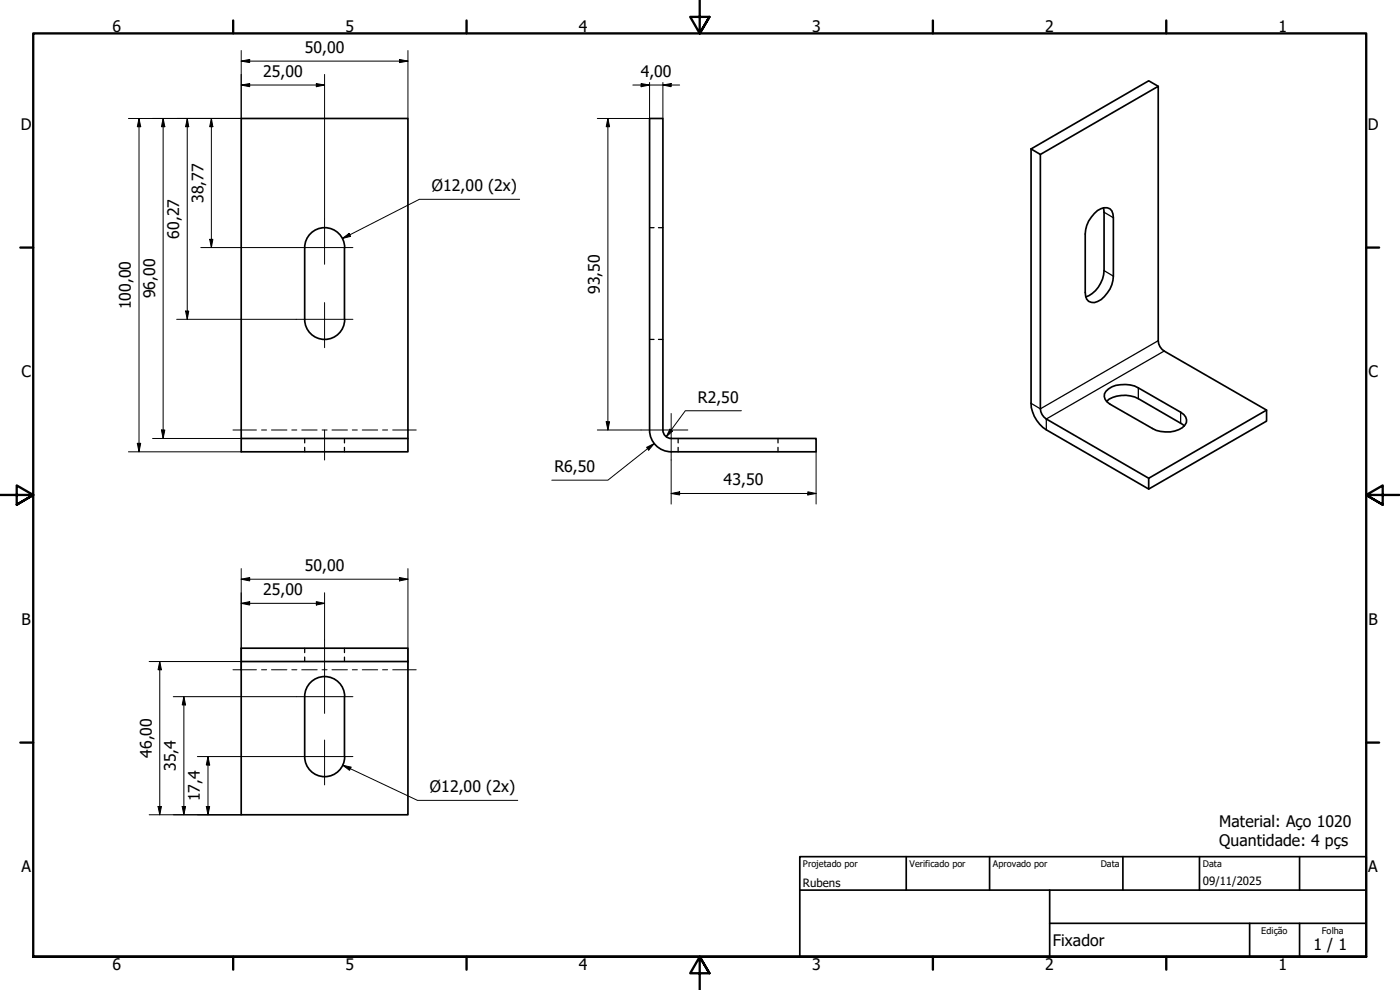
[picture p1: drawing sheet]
<svg xmlns="http://www.w3.org/2000/svg" width="420mm" height="297mm" viewBox="0 0 420 297" stroke-linecap="round" stroke-linejoin="round" font-family="sans-serif">
<!-- layer: Oculto (ISO) -->
<g fill="none" stroke="#000" stroke-width=".38">
<path d="M194.9 68.3h1.4M197.6 68.3h1.3M194.9 101.8h1.4M197.6 101.8h1.3M91.4 131.6v1.3M91.4 134.2v1.4M103.4 131.6v1.3M103.4 134.2v1.4M203.5 131.6v1.3M203.5 134.2v1.4M233.5 131.6v1.3M233.5 134.2v1.4"/>
<path d="M91.4 194.5v1.3M91.4 197.2v1.3M103.4 194.5v1.3M103.4 197.2v1.3"/>
</g>
<g fill="none" stroke="#000" stroke-width=".51">
<path d="M194.9 35.5h4v93.5a2.51 2.51 0 0 0 2.5 2.6h43.5v4h-43.4a6.5 6.5 0 0 1-6.6-6.6zM347.6 25.9l-2.9-1.7-35.3 20.5M309.4 44.7v76.3a9.8 9.8 0 0 0 4.6 8l30.7 17.7 35.4-20.3v-3.4l-30.7-17.7a3.9 3.9 0 0 1-1.8-3.1v-76.3l-35.4 20.4M309.4 44.7l2.8 1.6v76.4a3.9 3.9 0 0 0 1.8 3l30.7 17.8M103.4 74.3v21.5M103.4 74.3a6 6 0 0 0-6-6 6 6 0 0 0-6 6v21.5a6 6 0 0 0 6 6 6 6 0 0 0 6-6M328.4 64.1a4.1 4.1 0 0 1 4.7-1.4l.6 .6 .4 2v17.6a8.9 8.9 0 0 1-4.7 7.6 2.48 2.48 0 0 1-2.8-.2 2.48 2.48 0 0 1-.9-2.6v-17.5a8.9 8.9 0 0 1 2.7-6.1zM331.2 62.3l.1 1.4v17.5a8.8 8.8 0 0 1-5.4 7.9M331.9 117.4a8.1 8.1 0 0 1 8.6-1.6l13.8 7.9a2.55 2.55 0 0 1 1.8 2.1 2.55 2.55 0 0 1-1.3 2.5 8.9 8.9 0 0 1-8.9 .3l-12.8-7.3a2.61 2.61 0 0 1-1.2-3.9zM72.4 131.6v-96.1h50v100.1h-50v-4h50M332.1 120.4a8.9 8.9 0 0 1 9.5-.8l12.7 7.4 1.1 .8M380.1 123l-35.4 20.5v3.2"/>
<path d="M72.4 198.5h50v46h-50v-50h50v4M103.4 209v18M103.4 209a6 6 0 0 0-6-6 6 6 0 0 0-6 6v18a6 6 0 0 0 6 6 6 6 0 0 0 6-6"/>
</g>
<path d="M331.3 63.7l2.8 1.6M331.3 81.2l2.8 1.7M341.6 116.4v3.2M347.6 102.2l-35.4 20.5-2.8-1.7M349.4 105.3l-35.4 20.4v3.3M354.3 123.7v3.3" fill="none" stroke="#000" stroke-width=".38"/>
<!-- layer: Borda (ISO) -->
<g fill="none" stroke="#000" stroke-width=".7">
<path d="M70 6.1v3.9M140 6.1v3.9M210 0v10l-2.9-4.9h5.8l-2.9 4.9 2.9-4.9M280 6.1v3.9M350 6.1v3.9M6.1 74.3h3.9M410 74.3h3.9M0 148.5h10l-5-2.8v5.7l5-2.9-5 2.9M420 148.5h-10l5-2.8v5.7l-5-2.9 5 2.9M6.1 222.8h3.9M410 222.8h3.9M10 287.1v-277.1h400v277.1h-400h400"/>
<path d="M70 287.1v3.8M140 287.1v3.8M212.9 292l-2.9-4.9 2.9 4.9h-5.8l2.9-4.9v9.9M280 287.1v3.8M350 287.1v3.8"/>
</g>
<path d="M240 257h170v30.1h-170zM272 257v10.1M297 257v10.1M337 257v10.1M360 257v10.1M390 257v10.1M240 267.1h170M315 277h95M315 267.1v20M375 277v10.1M390 277v10.1" fill="none" stroke="#000" stroke-width=".51"/>
<!-- layer: Marca de centro (ISO) -->
<path d="M88.9 74.3h17M97.4 65.8v13.5M88.9 95.8h17M97.4 90.8v13.5M192.4 129h14M201.4 124.1v13.9M88.9 209h17M97.4 200.5v13.5M88.9 227h17M97.4 222v13.5" fill="none" stroke="#000" stroke-width=".3"/>
<!-- layer: Linha de centro (ISO) -->
<g fill="none" stroke="#000" stroke-width=".3">
<path d="M69.9 129h7.1M78.5 129h1.5M81.5 129h4.6M87.6 129h1.5M90.6 129h4.6M96.6 129h1.6M97.4 129v9M99.6 129h4.7M105.7 129h1.6M108.7 129h4.6M114.8 129h1.5M117.9 129h7"/>
<path d="M97.4 191.9v9.1M69.9 201h7.1M78.5 201h1.5M81.5 201h4.6M87.6 201h1.5M90.6 201h4.6M96.6 201h1.6M99.6 201h4.7M105.7 201h1.6M108.7 201h4.6M114.8 201h1.5M117.9 201h7"/>
</g>
<g fill="none" stroke="#000" stroke-width=".3">
<path d="M72.4 18.3l2.5-.5v1zM72.4 15.2v20.3h-33.9M72.4 18.3h50M119.9 17.8l2.5 .5-2.5 .5zM122.4 15.2v20.3M41.7 35.5l.5 2.5h-1zM41.7 35.5v100.1M49 35.5l.5 2.5h-1zM49 35.5v96.1M56.2 35.5l.4 2.5h-.9zM56.2 35.5v60.3M63.4 35.5l.5 2.5h-1z"/>
<path d="M63.4 35.5v38.8M72.4 25.5l2.5-.4v.9zM72.4 25.5h25M94.9 25.1l2.5 .4-2.5 .5zM97.4 22.3v43.5M182.4 35.5l.5 2.5h-1zM182.4 35.5v93.5M189.9 25.5h14.1M192.4 25.1l2.5 .4-2.5 .5zM194.9 24.8v10.7h-15.6M198.9 25.5l2.5-.4v.9zM198.9 24.8v10.7"/>
<path d="M156 59.8h-30.1l-23.2 11.8M60.3 74.3h28.6M62.9 71.8h1l-.5 2.5zM102.7 71.6l2.1-1.6 .4 .9zM53 95.8h35.9M55.7 93.3h.9l-.4 2.5zM38.5 135.6h33.9M41.2 133h1l-.5 2.6zM45.8 131.6h26.6M48.5 129h1l-.5 2.6zM179.3 129h13.1M181.9 126.5h1l-.5 2.5z"/>
<path d="M194.1 134.2l2.2-1.1-1.6 2zM196.3 133.1l-13.9 11h-16.8M201 128.8l.9 .5-1.9 1.7zM201.4 138v13.2M222.5 123.2h-16.8l-5.7 7.8M244.9 135.6v15.6M201.4 148.1l2.6-.5v.9zM201.4 148.1h43.5M242.4 147.6l2.5 .5-2.5 .4zM72.4 173.8l2.5-.5v1zM72.4 170.6v30.2M72.4 173.8h50"/>
<path d="M97.4 177.8v14.1M119.9 173.3l2.5 .5-2.5 .5zM122.4 170.6v30.2M44.8 198.5h27.6M47.9 198.5l.6 2.5h-1.1zM47.9 198.5v46M72.4 181l2.5-.5v1zM72.4 181h25M94.9 180.5l2.5 .5-2.5 .5zM52 209h36.9M55.2 209l.5 2.5h-1zM55.2 209v35.5"/>
<path d="M59.2 227h29.7M62.4 227l.5 2.5h-1zM62.4 227v17.5M102.9 229.6l2.4 .6-.4 .9zM102.9 229.6l22.4 10.5h30.1M44.8 244.5h27.6M47.4 242h1.1l-.6 2.5zM54.7 242h1l-.5 2.5zM61.9 242h1l-.5 2.5z"/>
</g>
<g fill="#000">
<path d="M72.4 18.3l2.5-.5v1zM119.9 17.8l2.5 .5-2.5 .5zM41.7 35.5l.5 2.5h-1zM49 35.5l.5 2.5h-1zM56.2 35.5l.4 2.5h-.9zM63.4 35.5l.5 2.5h-1zM72.4 25.5l2.5-.4v.9zM94.9 25.1l2.5 .4-2.5 .5zM182.4 35.5l.5 2.5h-1zM192.4 25.1l2.5 .4-2.5 .5zM198.9 25.5l2.5-.4v.9zM62.9 71.8h1l-.5 2.5z"/>
<path d="M102.7 71.6l2.1-1.6 .4 .9zM55.7 93.3h.9l-.4 2.5zM41.2 133h1l-.5 2.6zM48.5 129h1l-.5 2.6zM181.9 126.5h1l-.5 2.5zM194.1 134.2l2.2-1.1-1.6 2zM201 128.8l.9 .5-1.9 1.7zM201.4 148.1l2.6-.5v.9zM242.4 147.6l2.5 .5-2.5 .4zM72.4 173.8l2.5-.5v1zM119.9 173.3l2.5 .5-2.5 .5zM72.4 181l2.5-.5v1z"/>
<path d="M94.9 180.5l2.5 .5-2.5 .5zM47.9 198.5l.6 2.5h-1.1zM55.2 209l.5 2.5h-1zM62.4 227l.5 2.5h-1zM102.9 229.6l2.4 .6-.4 .9zM47.4 242h1.1l-.6 2.5zM54.7 242h1l-.5 2.5zM61.9 242h1l-.5 2.5z"/>
</g>
<g font-size="4.8">
<text x="33.7" y="9.6">6</text>
<text x="103.7" y="9.6">5</text>
<text x="173.7" y="9.6">4</text>
<text x="243.7" y="9.6">3</text>
<text x="313.7" y="9.6">2</text>
<text x="383.7" y="9.6">1</text>
<text x="91.4" y="15.9">50,00</text>
<text x="78.9" y="23.2">25,00</text>
<text x="192.3" y="23.2">4,00</text>
<text x="6.2" y="38.9">D</text>
<text x="410.5" y="38.9">D</text>
<text x="129.6" y="57.3">Ø12,00 (2x)</text>
<text x="61" y="60.9" transform="rotate(-90 61 60.9)">38,77</text>
<text x="53.8" y="71.7" transform="rotate(-90 53.8 71.7)">60,27</text>
<text x="46.5" y="89.5" transform="rotate(-90 46.5 89.5)">96,00</text>
<text x="180" y="88.3" transform="rotate(-90 180 88.3)">93,50</text>
<text x="39.3" y="92.8" transform="rotate(-90 39.3 92.8)">100,00</text>
<text x="6.4" y="113.1">C</text>
<text x="410.7" y="113.1">C</text>
<text x="209.4" y="120.8">R2,50</text>
<text x="166.4" y="141.7">R6,50</text>
<text x="217.2" y="145.7">43,50</text>
<text x="91.4" y="171.4">50,00</text>
<text x="78.9" y="178.6">25,00</text>
<text x="6.4" y="187.4">B</text>
<text x="410.7" y="187.4">B</text>
<text x="45.5" y="227.4" transform="rotate(-90 45.5 227.4)">46,00</text>
<text x="52.8" y="231.4" transform="rotate(-90 52.8 231.4)">35,4</text>
<text x="129" y="237.6">Ø12,00 (2x)</text>
<text x="60" y="240.4" transform="rotate(-90 60 240.4)">17,4</text>
<text x="365.9" y="248.1">Material: Aço 1020</text>
<text x="365.9" y="253.9">Quantidade: 4 pçs</text>
<text x="6.4" y="261.7">A</text>
<text x="410.7" y="261.7">A</text>
<text x="316" y="283.8">Fixador</text>
<text x="394.2" y="285">1 / 1</text>
<text x="33.7" y="290.9">6</text>
<text x="103.7" y="290.9">5</text>
<text x="173.7" y="290.9">4</text>
<text x="243.7" y="290.9">3</text>
<text x="313.7" y="290.9">2</text>
<text x="383.7" y="290.9">1</text>
</g>
<g font-size="3.4">
<text x="241" y="266">Rubens</text>
<text x="361" y="265.5">09/11/2025</text>
</g>
<g font-size="2.7">
<text x="241" y="260.1">Projetado por</text>
<text x="273" y="260.1">Verificado por</text>
<text x="298" y="260.1">Aprovado por</text>
<text x="330.3" y="260">Data</text>
<text x="361" y="260">Data</text>
<text x="378.5" y="280.2">Edição</text>
<text x="396.7" y="280.1">Folha</text>
</g>
</svg>
